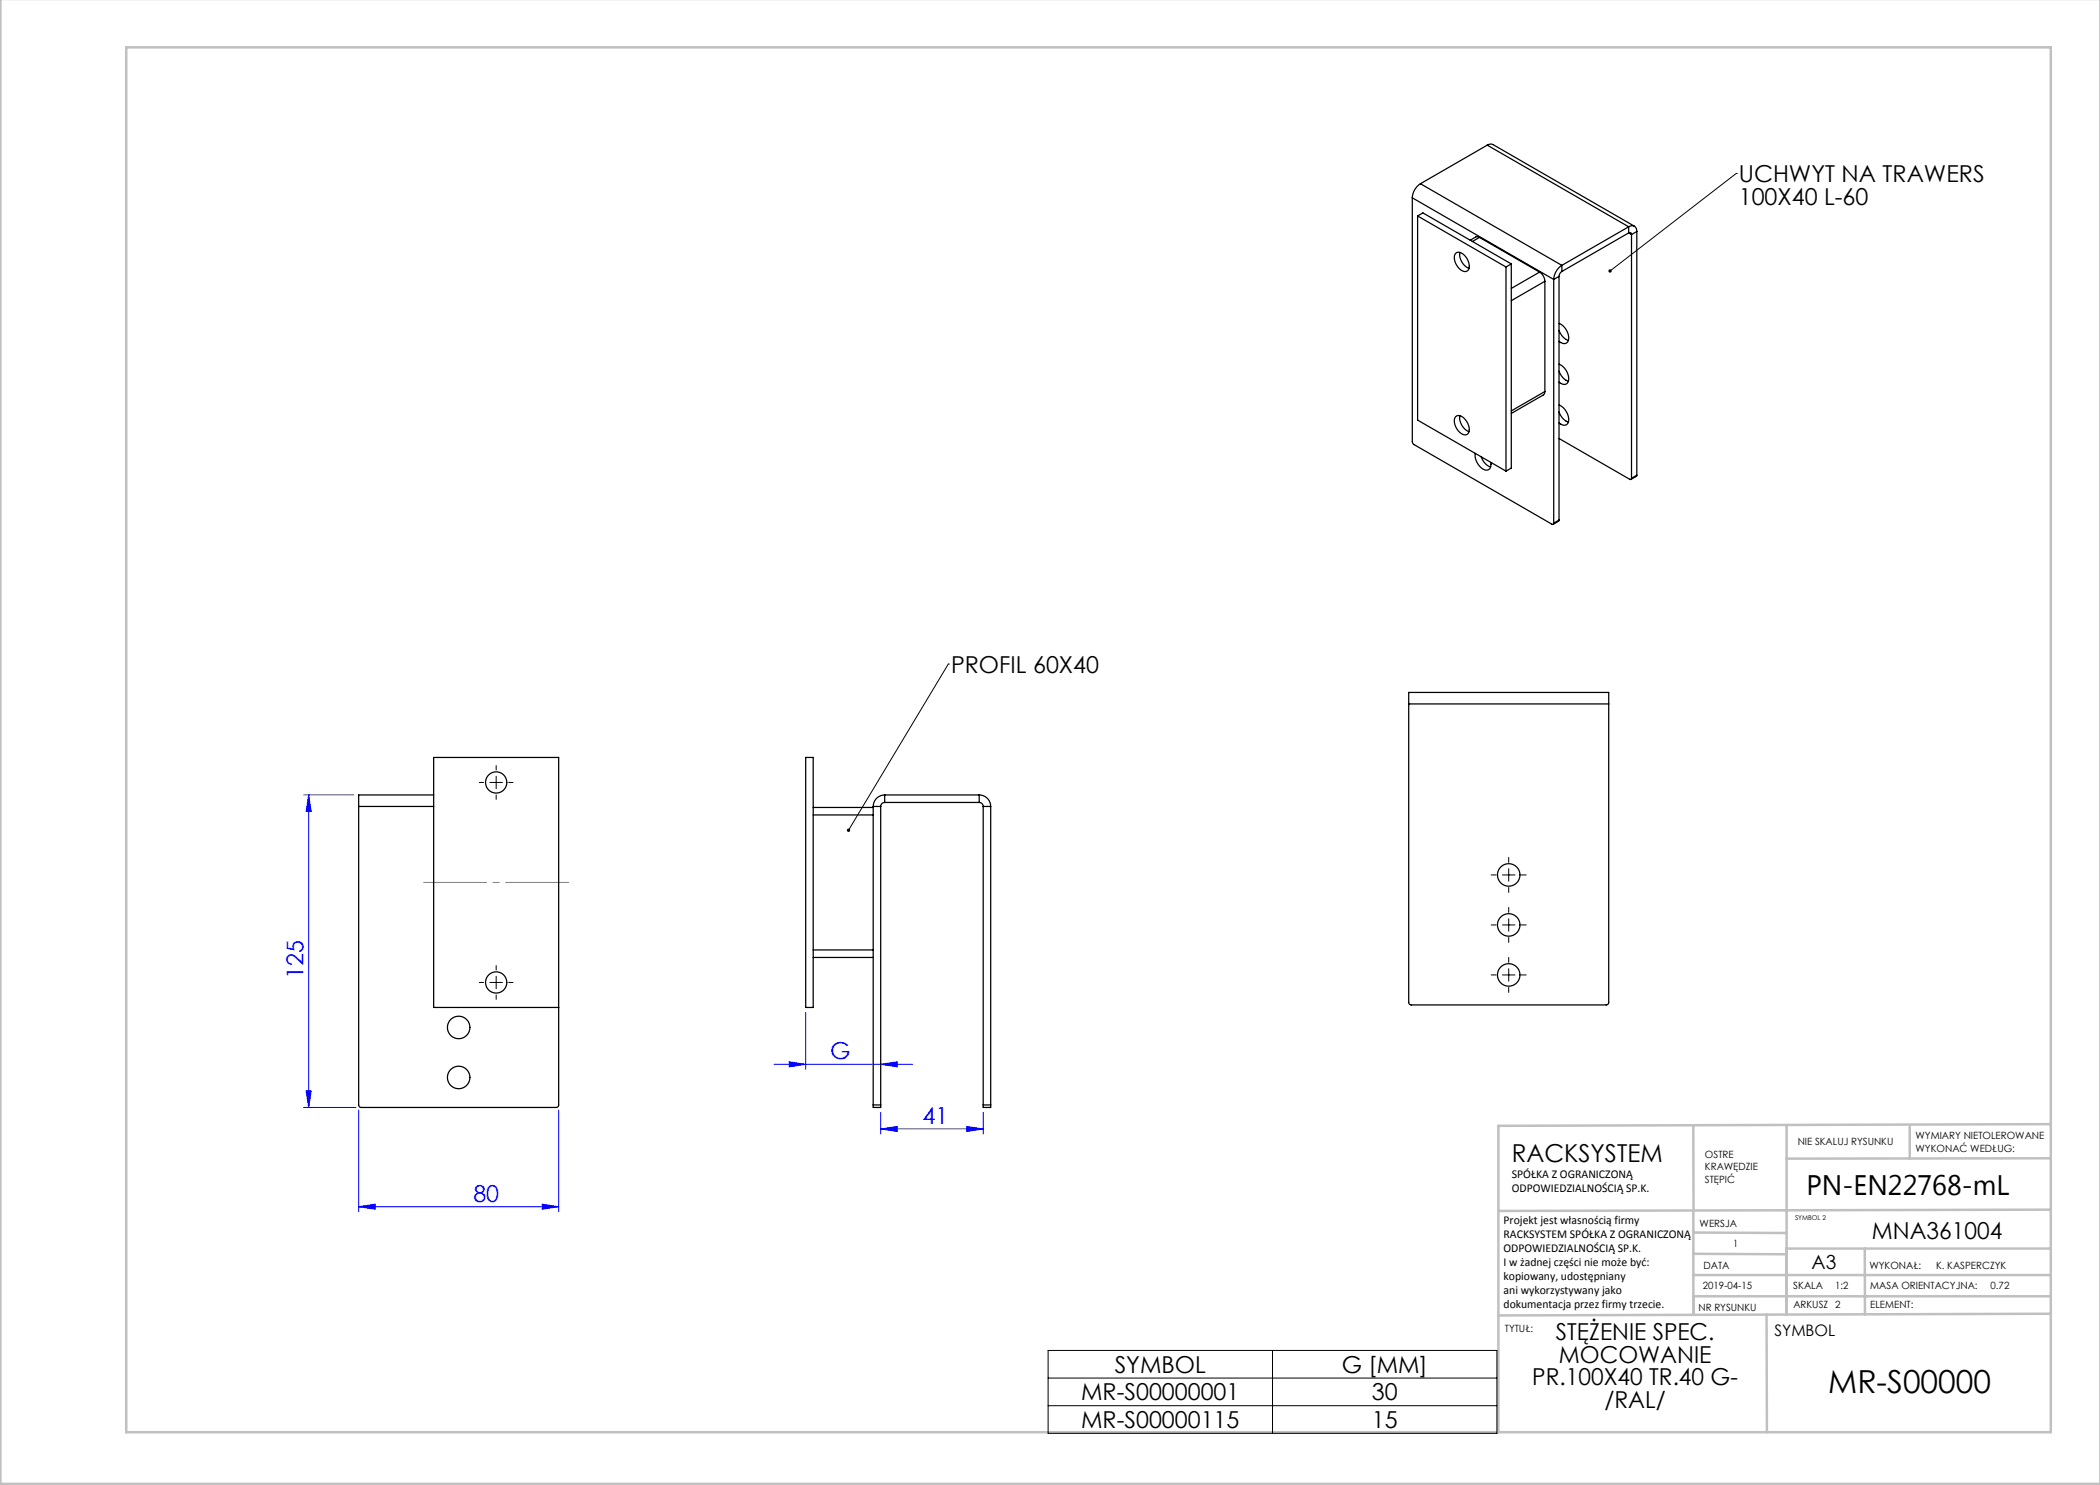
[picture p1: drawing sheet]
<svg xmlns="http://www.w3.org/2000/svg" width="420mm" height="297mm" viewBox="0 0 420 297" stroke-linecap="round" stroke-linejoin="round" font-family="sans-serif">
<g fill="none" stroke="#00f" stroke-width=".2">
<path d="M60.7 159h10M61.7 159l.5 3.3h-1zM61.7 159v62.5M61.2 218.2h1l-.5 3.3zM154.8 212.9h27.7M157.8 212.4l3.3 .5-3.3 .5zM161.1 202.5v11.4M176.1 212.9l3.3-.5v1zM60.7 221.5h10.5M71.7 222v20.3M111.7 222v20.3M176.1 225.8l3.3-.5v1z"/>
<path d="M176.1 222.5v4.3M176.1 225.8h20.5M193.3 225.3l3.3 .5-3.3 .5zM196.6 222.5v4.3M71.7 241.3l3.3-.5v1zM71.7 241.3h40M108.4 240.8l3.3 .5-3.3 .5z"/>
</g>
<path d="M84.7 176.5h29" fill="none" stroke="#808080" stroke-width=".2" stroke-dasharray="15.2 1.3 1.3 1.3" stroke-dashoffset="2.6"/>
<g fill="none" stroke="#000" stroke-width=".2">
<path d="M347.3 34.7h.1M347.3 34.7l-25.3 19.5M189.7 132.8h.1M189.7 132.8l-20 33.3M95.9 156.5h.8M98 156.5h2.5M99.2 153.1v.9M99.2 155.2v2.5M99.2 159v.9M101.7 156.5h.9M298.2 175h1M300.5 175h2.5"/>
<path d="M301.7 171.5v1M301.7 173.7v2.5M301.7 177.5v1M304.2 175h1M95.9 196.5h.8M98 196.5h2.5M99.2 193.1v.9M99.2 195.2v2.5M99.2 199v.9M101.7 196.5h.9M298.2 195h1M298.2 185h1"/>
<path d="M300.5 195h2.5M300.5 185h2.5M301.7 181.5v1M301.7 183.7v2.5M301.7 187.5v1M301.7 191.5v1M301.7 193.7v2.5M301.7 197.5v1M304.2 195h1M304.2 185h1M209.6 270.1h89.8v16.6h-89.8zM209.6 275.6h89.8"/>
<path d="M254.5 270.1v16.6M209.6 281.1h89.8"/>
</g>
<g fill="none" stroke="#c0c0c0" stroke-width=".5">
<path d="M.1 -.1v296.9h419.9M25.2 9.5h385v276.9h-385zM338.7 225.2v16.9M357.3 225v37.9M382 225.4v6.3M410.1 224.8l-110.4 .4v61.2M410.1 231.7h-52.8M338.7 259.3h71.5M338.7 255h71.5M338.7 250.8l18.6 .1M338.7 246.5l18.6 .1M338.7 242.1v20.9"/>
<path d="M373 249.7v13.2M410.1 241.9l-110.4 .3M410.2 249.7h-52.9v13.2M353.3 262.9l.1 23.5M410.2 262.7l-110.5 .4"/>
</g>
<path d="M169.5 165.8l-.1 .3 .1 .2 .2-.2-.2 .2a.34 .34 0 0 0 .5-.1 .34 .34 0 0 0-.1-.4 .34 .34 0 0 0-.4 0zM321.8 53.9l-.1 .5 .3-.2-.3 .2a.34 .34 0 0 0 .5 .1 .34 .34 0 0 0 .1-.5 .34 .34 0 0 0-.5-.1z" fill="#000"/>
<g fill="#00f">
<path d="M71.7 241.3l3.3-.5v1zM108.4 240.8l3.3 .5-3.3 .5z"/>
<path d="M157.8 212.4l3.3 .5-3.3 .5zM176.1 212.9l3.3-.5v1z"/>
<path d="M176.1 225.8l3.3-.5v1zM193.3 225.3l3.3 .5-3.3 .5z"/>
<path d="M61.2 218.2h1l-.5 3.3zM61.7 159l.5 3.3h-1z"/>
</g>
<g fill="none" stroke="#000" stroke-width=".25">
<path d="M282.5 39.6v49l.3 .3 27.6 15.9 .2 .1 .1-.3M282.5 39.6l28.2 16.3M284.1 36.7a3.6 3.6 0 0 0-1.6 2.9M284.1 36.7l28.3 16.4M297.5 29a1.15 1.15 0 0 1 1.1-.1l28.3 16.3M297.5 29l-13.4 7.7M297.5 29l28.2 16.4M283.5 43.2l1.1-.6 17.7 10.2M283.5 43.2l17.7 10.2M283.5 43.2v40.8l17.7 10.2M291.1 50.7a1.62 1.62 0 0 1 2.3 1 1.86 1.86 0 0 1 0 2.5 2.24 2.24 0 0 1-2.4-1.9l-.1-.8zM292 50.5a3.1 3.1 0 0 0 1.8 3.2"/>
<path d="M295.9 47.5l-.6-.2-1.3 .7M295.9 47.5l12 6.9M295.9 47.5l-1.4 .8M301.2 53.4v40.8M302.3 52.8l-1.1 .6M302.3 52.8v40.8l-1.1 .6M307.9 54.4a2.34 2.34 0 0 1 1.1 1.9M307.9 54.4l-5.6 3.3M309 56.3v22M309 56.3l-6.7 3.8M310.7 55.9v48.7M311.8 55.3l-1.1 .6"/>
<path d="M311.8 55.3v48.7M312.4 53.1a3.6 3.6 0 0 0-1.7 2.8M312.4 54.3l-.4 .4-.2 .6M312.4 53.1v1.2M325.7 45.4a.99 .99 0 0 1 1.2-.2 .99 .99 0 0 1 .5 1.1M325.7 46.6a.34 .34 0 0 1 .4-.1 .34 .34 0 0 1 .2 .4M325.7 46.6l-13.3 7.7M325.7 45.4l-13.3 7.7M325.7 45.4v1.2M325.7 46.6l.6 .3M326.3 46.9v48.8M327.4 46.3l-1.1 .6"/>
<path d="M327.4 46.3v48.7M309 78.3l-.1 .4-.2 .3-6.4 3.7M309 78.3l-6.7 3.9M311.8 72.8a3 3 0 0 1 1.7 3.8 1.16 1.16 0 0 1-1.7-.2M311.8 64.7a3 3 0 0 1 1.7 3.7 1.16 1.16 0 0 1-1.7-.1M311.8 66.1a3.1 3.1 0 0 0 1.9 2M311.8 74.2a3.1 3.1 0 0 0 1.9 2M291.1 83.3a1.62 1.62 0 0 1 2.3 1 1.86 1.86 0 0 1 0 2.6 2.24 2.24 0 0 1-2.4-1.9l-.1-.8zM292 83.1a3.1 3.1 0 0 0 1.8 3.2M295.1 90.7a3 3 0 0 0 2.3 3.3 1.16 1.16 0 0 0 .8-1.5M296.2 91.4a3.1 3.1 0 0 0 1.9 2M311.8 87.7l14.1 8.2h.3l.1-.2"/>
<path d="M311.8 81a3 3 0 0 1 1.7 3.8 1.16 1.16 0 0 1-1.7-.2M311.8 82.4a3.1 3.1 0 0 0 1.9 2M327.4 95l-.1 .3-1.1 .6M327.4 95l-1.1 .7M311.8 104l-.1 .3-1.1 .6M311.8 104l-1.1 .6M86.7 159h-15v2.3M161.1 151.5h1.5v50h-1.5zM176.9 159a2.3 2.3 0 0 0-2.3 2.3M176.9 159h18.9M176.9 159v1.5M195.8 159a2.3 2.3 0 0 1 2.3 2.3"/>
<path d="M195.8 159v1.5M281.7 140.8v-2.3h40v2.3M281.7 140.8v59.7l.2 .3 .3 .2h39l.5-.2v-60M281.7 140.8h40M71.7 161.3v59.7l.2 .3 .3 .2h39l.3-.1 .2-.3v-69.6h-25v50h25M71.7 161.3h15M162.6 161.5h12M162.6 163h12M174.6 161.3h1.5M174.6 161.3v59.7M176.1 161.3v59.7M176.9 160.5a.8 .8 0 0 0-.8 .8"/>
<path d="M176.9 160.5h18.9M195.8 160.5a.8 .8 0 0 1 .8 .8M196.6 161.3h1.5M196.6 161.3v59.7M198.1 161.3v59.7M162.6 190h12M162.6 191.5h12M174.6 221v.5h1.5v-.5M174.6 221h1.5M196.6 221v.5h1.5v-.5M196.6 221h1.5"/>
<circle cx="99.2" cy="156.5" r="2.13"/>
<circle cx="301.7" cy="175" r="2.25"/>
<circle cx="99.2" cy="196.5" r="2.13"/>
<circle cx="301.7" cy="185" r="2.25"/>
<circle cx="301.7" cy="195" r="2.25"/>
<circle cx="91.7" cy="205.5" r="2.25"/>
<circle cx="91.7" cy="215.5" r="2.25"/>
</g>
<text font-size="6.3" x="365.6" y="278.5">MR-S00000</text>
<text font-size="5.6" x="361.3" y="239.1">PN-EN22768-mL</text>
<text font-size="4.9" x="302.4" y="232.4">RACKSYSTEM</text>
<g font-size="4.7">
<text x="347.8" y="36.4">UCHWYT NA TRAWERS</text>
<text x="347.8" y="41">100X40 L-60</text>
<text x="190.2" y="134.6">PROFIL 60X40</text>
<text x="374.4" y="247.8">MNA361004</text>
<text x="311.2" y="268.1">STĘŻENIE SPEC.</text>
<text x="222.9" y="274.5">SYMBOL</text>
<text x="268.3" y="274.5">G [MM]</text>
<text x="311.8" y="272.6">MOCOWANIE</text>
<text x="216.2" y="280.1">MR-S00000001</text>
<text x="274.4" y="280.1">30</text>
<text x="306.5" y="277.1">PR.100X40 TR.40 G-</text>
<text x="320.9" y="281.6">/RAL/</text>
<text x="216.2" y="285.6">MR-S00000115</text>
<text x="274.4" y="285.6">15</text>
</g>
<g font-size="4.7" fill="#00f">
<text x="60.7" y="195.7" transform="rotate(-90 60.7 195.7)">125</text>
<text x="166" y="211.9">G</text>
<text x="184.5" y="224.8">41</text>
<text x="94.7" y="240.3">80</text>
</g>
<text font-size="3.9" x="362.3" y="253.8">A3</text>
<text font-size="3.2" x="354.9" y="267.2">SYMBOL</text>
<g font-size="2.4">
<text x="302.4" y="235.6">SPÓŁKA Z OGRANICZONĄ</text>
<text x="302.4" y="238.4">ODPOWIEDZIALNOŚCIĄ SP.K.</text>
<text x="300.7" y="244.7">Projekt jest własnością firmy</text>
<text x="300.7" y="247.5">RACKSYSTEM SPÓŁKA Z OGRANICZONĄ</text>
<text x="300.7" y="250.3">ODPOWIEDZIALNOŚCIĄ SP.K.</text>
<text x="300.7" y="253.1">I w żadnej części nie może być:</text>
<text x="300.7" y="256">kopiowany, udostępniany</text>
<text x="300.7" y="258.8">ani wykorzystywany jako</text>
<text x="300.7" y="261.6">dokumentacja przez firmy trzecie.</text>
</g>
<g font-size="2">
<text x="383.1" y="227.9">WYMIARY NIETOLEROWANE</text>
<text x="341" y="231.6">OSTRE</text>
<text x="359.5" y="228.9">NIE SKALUJ RYSUNKU</text>
<text x="383.1" y="230.4">WYKONAĆ WEDŁUG:</text>
<text x="341" y="234.1">KRAWĘDZIE</text>
<text x="341" y="236.6">STĘPIĆ</text>
<text x="339.9" y="245.4">WERSJA</text>
<text x="346.6" y="249.5">1</text>
<text x="340.6" y="257.7">2019-04-15</text>
<text x="340.7" y="253.8">DATA</text>
<text x="358.7" y="257.7">SKALA</text>
<text x="367" y="257.7">1:2</text>
<text x="373.9" y="253.8">WYKONAŁ:</text>
<text x="374.1" y="257.7">MASA ORIENTACYJNA:</text>
<text x="387.2" y="253.8">K. KASPERCZYK</text>
<text x="398.1" y="257.7">0.72</text>
<text x="339.7" y="262.3">NR RYSUNKU</text>
<text x="358.7" y="261.7">ARKUSZ 2</text>
<text x="374.1" y="261.7">ELEMENT:</text>
<text x="301" y="266.4">TYTUŁ:</text>
</g>
<text font-size="1.3" x="359" y="244">SYMBOL 2</text>
</svg>
